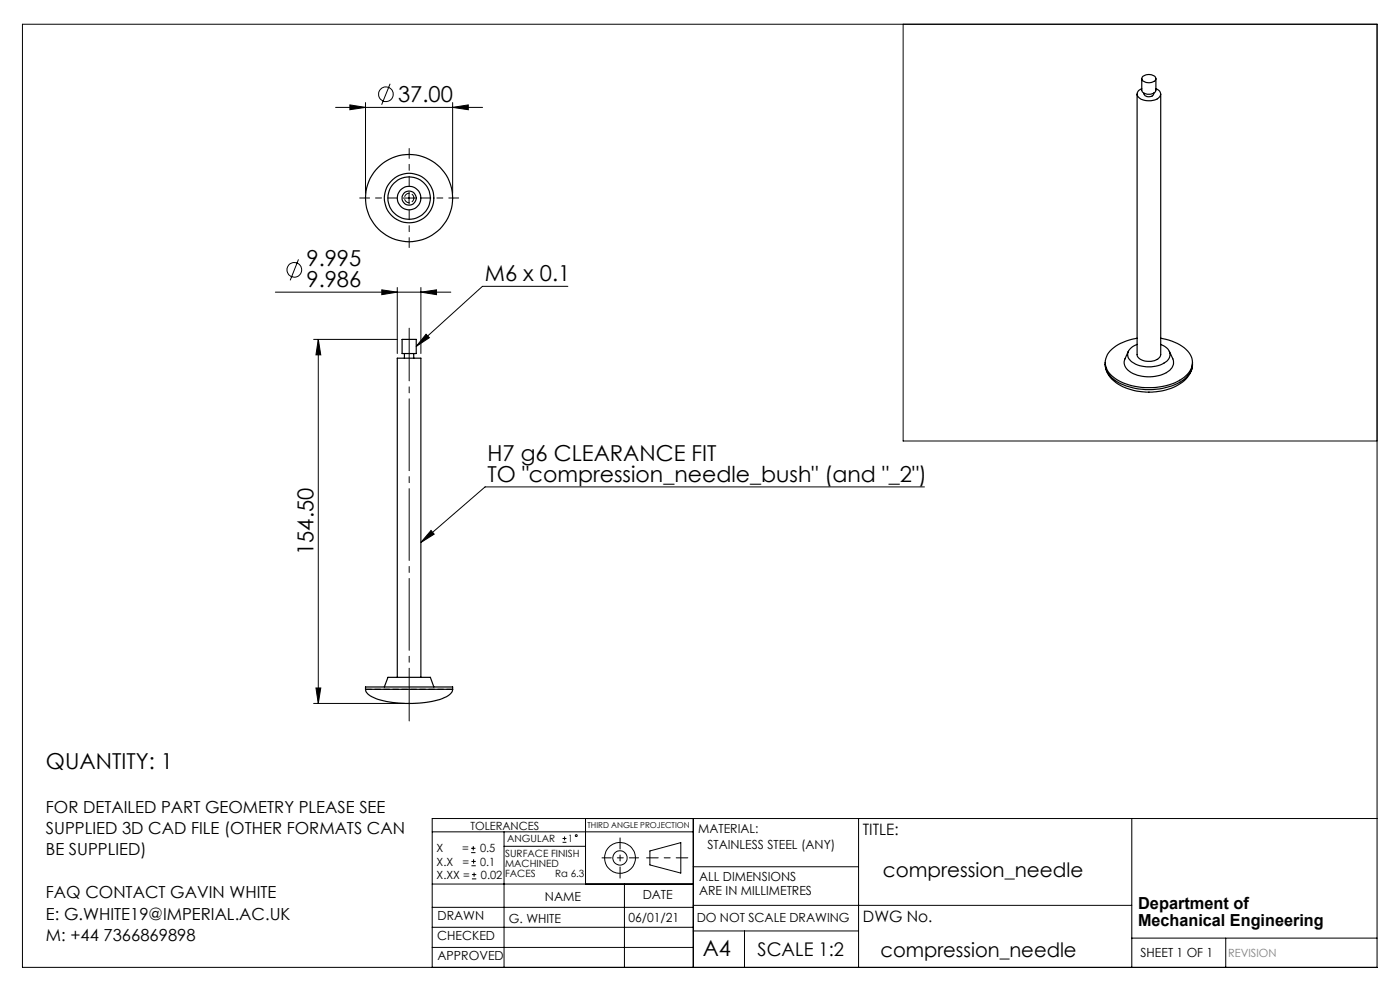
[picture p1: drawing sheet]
<svg xmlns="http://www.w3.org/2000/svg" width="297mm" height="210mm" viewBox="0 0 297 210" stroke-linecap="round" stroke-linejoin="round" font-family="sans-serif">
<g fill="none" stroke="#000" stroke-width=".21">
<path d="M4.8 5.1h287.3v200.1h-287.3zM82.8 17.8l-1.8 4.4M191.6 5.1v88.4h100.5M71.2 22.8h31.2M74.2 22.3l3.3 .5-3.3 .5zM77.5 21.8v19.2M96 22.8l3.3-.5v1zM96 21.8v19.2M63.3 55l-1.7 4.5M85.5 42h2.6M86.8 40.8v2.5M58.4 62h37.2"/>
<path d="M66.5 72h17.8M67.5 72l.6 3.3h-1.1zM67.5 72v77.2M81 61.5l3.3 .5-3.3 .5zM84.3 61v14M89.3 62l3.3-.5v1zM89.3 61v14M90.4 70.9l.7 .7-2.8 1.9zM120.5 60.7h-18.2l-14 12.8M91.4 112.5l.7 .8-2.8 1.8zM196.1 103.3h-93.2l-13.6 11.8M66.5 149.2h19.3"/>
<path d="M67 145.9h1.1l-.6 3.3zM91.7 176.5h55.4M99.9 179.9h1M100.4 179.5v.9M106.9 176.5v28.7M106.9 179.5h17.3M119.3 178.7h.9M119.3 177.9h.9M119.8 177.4v.9M124.2 173.6v13.9M147.1 173.6v31.6M182.1 173.6v31.6"/>
<path d="M240.1 173.6v31.6M292.1 173.6h-200.4v31.6M91.7 196.7h55.4M91.7 192.5h55.4M91.7 187.5h55.4M99.9 180.9h1M100 183.6h.9M100 182.7h.9M100.1 186.4h.9M100.1 185.5h.9M100.5 182.3v.9M100.6 185.1v.9"/>
<path d="M132.5 187.5v17.7M137.9 180.5l6.5-1.8v6.5l-6.5-1.7zM147.1 183.9h35M147.1 197.5h35M147.1 192h93M157.9 197.5v7.7M240.1 199h52M260 199v6.2M91.7 201h55.4"/>
<circle cx="81.9" cy="20" r="1.55"/>
<circle cx="62.4" cy="57.2" r="1.55"/>
<circle cx="122.2" cy="177.3" r=".2"/>
<circle cx="131.5" cy="182" r="1.52"/>
<circle cx="131.5" cy="182" r="3.3"/>
</g>
<path d="M145.9 182h-8.7" fill="none" stroke="#000" stroke-width=".21" stroke-dasharray="15.2 1.3 1.3 1.3" stroke-dashoffset="12.8"/>
<path d="M131.5 177.7v8.6" fill="none" stroke="#000" stroke-width=".21" stroke-dasharray="15.2 1.3 1.3 1.3" stroke-dashoffset="12.9"/>
<path d="M127.7 182h7.8" fill="none" stroke="#000" stroke-width=".21" stroke-dasharray="15.2 1.3 1.3 1.3" stroke-dashoffset="13.3"/>
<path d="M86.8 39.5v-8M84.3 42h-8M86.8 44.5v8M89.3 42h8" fill="none" stroke="#000" stroke-width=".21" stroke-dasharray="15.2 1.3 1.3 1.3" stroke-dashoffset="13.1"/>
<path d="M86.8 69.6v83.3" fill="none" stroke="#000" stroke-width=".21" stroke-dasharray="15.2 1.3 1.3 1.3" stroke-dashoffset="4.1"/>
<g fill="#000">
<path d="M74.2 22.3l3.3 .5-3.3 .5zM96 22.8l3.3-.5v1z"/>
<path d="M67.5 72l.6 3.3h-1.1zM67 145.9h1.1l-.6 3.3z"/>
<path d="M90.4 70.9l.7 .7-2.8 1.9zM91.4 112.5l.7 .8-2.8 1.8z"/>
<path d="M89.3 62l3.3-.5v1zM81 61.5l3.3 .5-3.3 .5z"/>
</g>
<g fill="none" stroke="#000" stroke-width=".25">
<path d="M241.2 20v55.2a2.43 2.43 0 0 0 3 1.5 1.92 1.92 0 0 0 2-1.5v-55.2M242.2 16.7v2.4a1.65 1.65 0 0 0 2.3 .8l.7-.6v-2.6M242.2 18.8a1.16 1.16 0 0 0-1 1.1 1.16 1.16 0 0 0 .9 1.2 3.5 3.5 0 0 0 4-.7 1.17 1.17 0 0 0-.9-1.6M242.5 16.2a2.02 2.02 0 0 1 2.7 .3 1.27 1.27 0 0 1-1.8 1 .92 .92 0 0 1-1.1-1.1zM242.7 19.8a1.05 1.05 0 0 0 1 .7 1.05 1.05 0 0 0 1-.7M85.3 72h3v3h-3zM85.8 75v1M87.8 75v1M234.5 76.9v.4M239.4 74.5l-.7 1.6a2.31 2.31 0 0 0 1.3 2.9 8 8 0 0 0 8.1-.4 2.06 2.06 0 0 0 .7-2.5l-.7-1.6M241.2 71.7a9 9 0 0 0-6.3 3.5 3.8 3.8 0 0 0 1.8 5.2 14.2 14.2 0 0 0 14.1 0 3.8 3.8 0 0 0 1.7-5.2 8.7 8.7 0 0 0-6.3-3.5M241.2 73.1a2.36 2.36 0 0 0-1.9 2.7 4.7 4.7 0 0 0 4.4 2 4.7 4.7 0 0 0 4.4-2 2.26 2.26 0 0 0-1.9-2.7"/>
<path d="M253 77.3a5.8 5.8 0 0 1-4 4.9 13.4 13.4 0 0 1-12.2-1 4.8 4.8 0 0 1-2.3-3.9M253 76.9a4.7 4.7 0 0 1-3.3 4.5 14.1 14.1 0 0 1-13.4-.9 4.2 4.2 0 0 1-1.8-3.2M77.5 146.2a2.33 2.33 0 0 0 1.8 1.8 23.3 23.3 0 0 0 15 0 2.33 2.33 0 0 0 1.7-1.8M77.5 146.2v-.5h18.5v.5M77.5 146.2h18.5M81.5 145.7l.8-2h9l.7 2M84.3 143.7v-67.7h5v67.7"/>
<circle cx="86.8" cy="42" r="9.2"/>
<circle cx="86.8" cy="42" r="2.5"/>
<circle cx="86.8" cy="42" r="1.51"/>
<circle cx="86.8" cy="42" r="5.2"/>
<circle cx="86.8" cy="42" r="4.5"/>
</g>
<path d="M77.6 146.2h18.5" fill="none" stroke="#000" stroke-width=".21" stroke-dasharray="1.3 .6"/>
<path d="M87.8 42a1 1 0 0 1-1.4 .9 1 1 0 0 1-.2-1.7 1 1 0 0 1 1.6 .6v.2" fill="none" stroke="#000" stroke-width=".21" stroke-dasharray="1.3 .6" stroke-dashoffset=".4"/>
<g font-size="4.7">
<text x="84.5" y="21.7">37.00</text>
<text x="65" y="56.4">9.995</text>
<text x="102.9" y="59.7">M6 x 0.1</text>
<text x="65" y="61">9.986</text>
<text x="103.4" y="97.7">H7 g6 CLEARANCE FIT</text>
<text x="103.4" y="102.2">TO &quot;compression_needle_bush&quot; (and &quot;_2&quot;)</text>
<text x="66.5" y="117.7" transform="rotate(-90 66.5 117.7)">154.50</text>
<text x="9.7" y="163.1">QUANTITY: 1</text>
<text x="149.1" y="202.9">A4</text>
</g>
<g font-size="4.2">
<text x="187.3" y="186">compression_needle</text>
<text x="186.8" y="203">compression_needle</text>
</g>
<text font-size="4" x="160.7" y="202.8">SCALE 1:2</text>
<g font-size="3.5">
<text x="9.7" y="172.4">FOR DETAILED PART GEOMETRY PLEASE SEE</text>
<text x="9.7" y="176.9">SUPPLIED 3D CAD FILE (OTHER FORMATS CAN</text>
<text x="9.7" y="181.5">BE SUPPLIED)</text>
<text x="9.7" y="190.5">FAQ CONTACT GAVIN WHITE</text>
<text x="9.7" y="195.1">E: G.WHITE19@IMPERIAL.AC.UK</text>
<text x="241.4" y="192.8">Department of</text>
<text x="241.4" y="196.3">Mechanical Engineering</text>
<text x="9.7" y="199.6">M: +44 7366869898</text>
</g>
<g font-size="3.3">
<text x="183" y="177.2">TITLE:</text>
<text x="183.1" y="195.7">DWG No.</text>
</g>
<g font-size="2.7">
<text x="148.1" y="176.7">MATERIAL:</text>
<text x="150.1" y="180.1">STAINLESS STEEL (ANY)</text>
<text x="115.6" y="191">NAME</text>
<text x="136.3" y="190.8">DATE</text>
<text x="148.3" y="186.8">ALL DIMENSIONS</text>
<text x="148.3" y="189.8">ARE IN MILLIMETRES</text>
<text x="92.8" y="195.2">DRAWN</text>
<text x="107.9" y="195.7">G. WHITE</text>
<text x="133.3" y="195.6">06/01/21</text>
<text x="147.8" y="195.7">DO NOT SCALE DRAWING</text>
<text x="92.8" y="199.3">CHECKED</text>
<text x="92.8" y="203.6">APPROVED</text>
<text x="242" y="203">SHEET 1 OF 1</text>
</g>
<g font-size="2.4">
<text x="99.8" y="176">TOLERANCES</text>
<text x="92.6" y="180.8">X</text>
<text x="92.6" y="183.6">X.X</text>
<text x="98" y="180.8">=</text>
<text x="98.1" y="183.6">=</text>
<text x="101.8" y="180.8">0.5</text>
<text x="101.9" y="183.6">0.1</text>
<text x="92.6" y="186.4">X.XX =</text>
<text x="102" y="186.4">0.02</text>
</g>
<text font-size="2.4" fill="#808080" x="260.6" y="203">REVISION</text>
<g font-size="2.1">
<text x="107.6" y="178.6">ANGULAR</text>
<text x="120.5" y="178.6">1</text>
<text x="107.2" y="181.8">SURFACE FINISH</text>
<text x="107.2" y="183.9">MACHINED</text>
<text x="107.2" y="186">FACES</text>
<text x="117.8" y="186">Ra 6.3</text>
</g>
<text font-size="1.7" x="124.6" y="175.7">THIRD ANGLE PROJECTION</text>
</svg>
